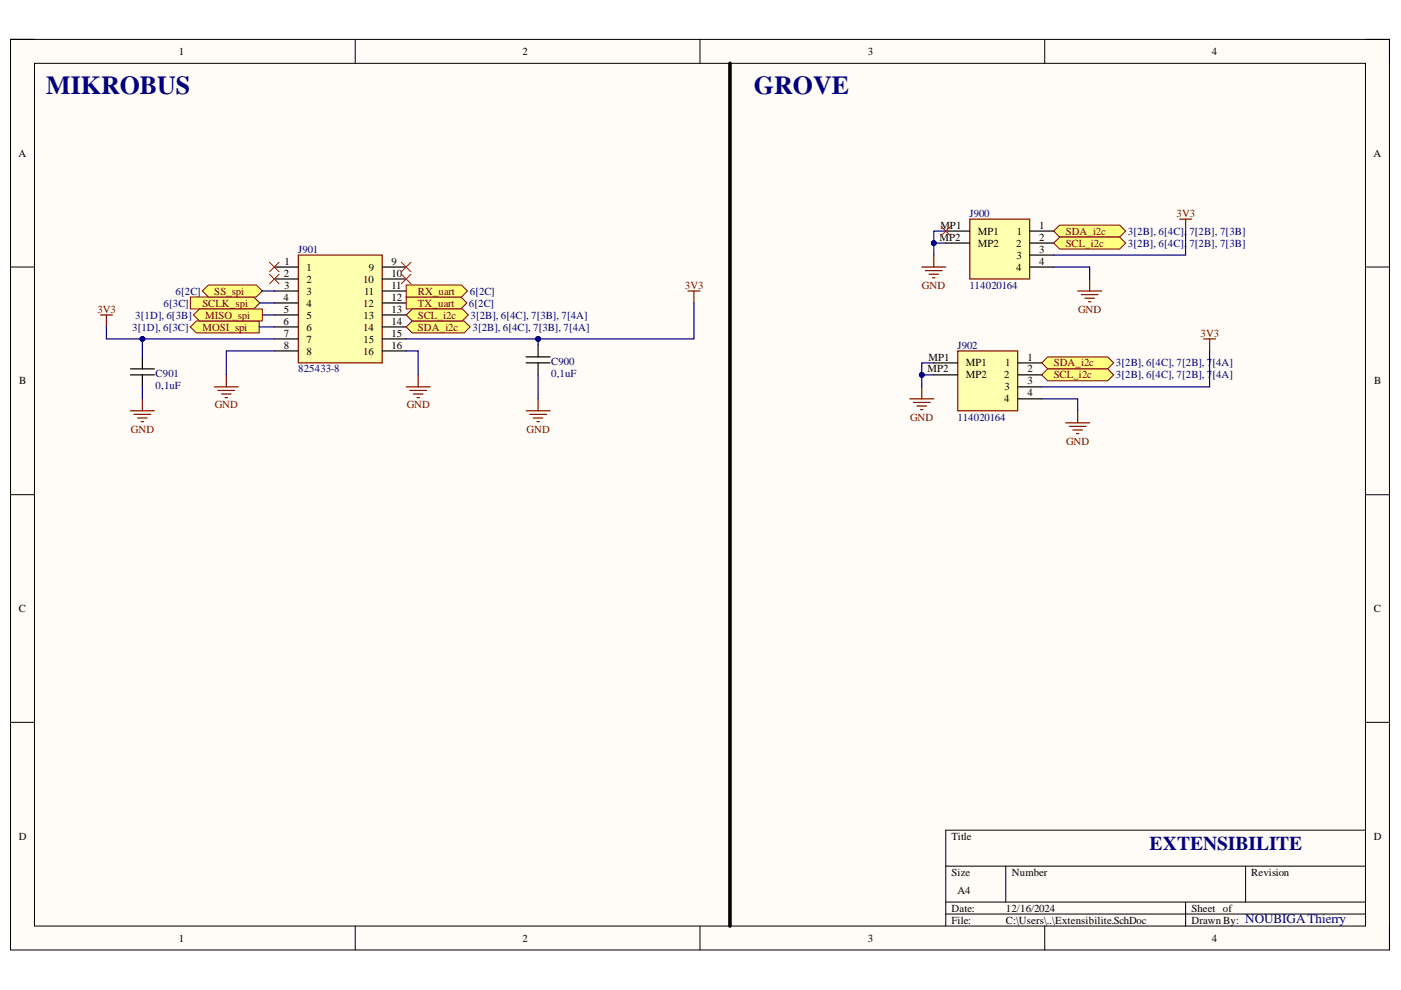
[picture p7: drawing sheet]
<svg xmlns="http://www.w3.org/2000/svg" width="297mm" height="210mm" viewBox="0 0 297 210" stroke-linecap="round" stroke-linejoin="round" font-family="sans-serif">
<path d="M2.2 8.4h292.4v193h-292.4z" fill-rule="evenodd" fill="#fffcf8"/>
<path d="M2.2 8.4h292.4v193h-292.4z" fill="none" stroke="#000" stroke-width=".21"/>
<path d="M7.3 13.4h282.2v182.9h-282.2z" fill-rule="evenodd" fill="#fffcf8"/>
<g fill="none" stroke="#000" stroke-width=".21">
<path d="M2.2 8.3h5.1M7.3 13.4h282.2v182.9h-282.2zM75.3 8.3v5.1M148.4 8.3v5.1M221.5 8.4v5M289.5 8.4h5.1v5M2.2 56.6h5.1M289.5 56.6h5.1M2.2 104.9h5.1M289.5 104.9h5.1M2.2 153.2h5.1M289.5 153.2h5.1"/>
<path d="M289.5 176h-89v20.3M75.3 196.3v5.1M148.4 196.3v5.1M200.5 183.6h89M200.5 191.3h89M200.5 193.8h89M213.2 183.6v7.7M221.5 196.3v5.1M251.4 191.3v5M264.1 183.6v7.7M294.6 196.3v5.1"/>
</g>
<path d="M63.2 54.1h17.8v22.8h-17.8z" fill-rule="evenodd" fill="#ffffb0"/>
<path d="M63.2 54.1h17.8v22.8h-17.8z" fill="none" stroke="#800000" stroke-width=".25"/>
<g fill="none" stroke="#000" stroke-width=".25">
<path d="M58.2 56.6h5M58.2 59.2h5M81 56.6h5.1M81 59.2h5.1M58.2 61.7h5M58.2 64.2h5M58.2 66.8h5M58.2 69.3h5M58.2 71.9h5M58.2 74.4h5M81 61.7h5.1M81 64.2h5.1"/>
<path d="M81 66.8h5.1M81 69.3h5.1M81 71.9h5.1M81 74.4h5.1"/>
</g>
<path d="M205.6 46.5h12.7v12.7h-12.7z" fill-rule="evenodd" fill="#ffffb0"/>
<path d="M205.6 46.5h12.7v12.7h-12.7z" fill="none" stroke="#800000" stroke-width=".25"/>
<path d="M200.5 49h5.1M200.5 51.5h5.1M218.3 49h5.1M218.3 51.5h5.1M218.3 54.1h5.1M218.3 56.6h5.1" fill="none" stroke="#000" stroke-width=".25"/>
<path d="M86.1 63h11.6l1.3 1.2-1.3 1.3h-11.6z" fill-rule="evenodd" fill="#ffff80"/>
<path d="M86.1 63h11.6l1.3 1.2-1.3 1.3h-11.6z" fill="none" stroke="#800000" stroke-width=".21"/>
<path d="M86.1 60.4h11.7l1.3 1.3-1.3 1.3h-11.7z" fill-rule="evenodd" fill="#ffff80"/>
<path d="M86.1 60.4h11.7l1.3 1.3-1.3 1.3h-11.7z" fill="none" stroke="#800000" stroke-width=".21"/>
<path d="M40.4 63h13.4l1.3 1.2-1.3 1.3h-13.4z" fill-rule="evenodd" fill="#ffff80"/>
<path d="M40.4 63h13.4l1.3 1.2-1.3 1.3h-13.4z" fill="none" stroke="#800000" stroke-width=".21"/>
<path d="M40.4 69.3l1.2-1.3h13.4v2.6h-13.4z" fill-rule="evenodd" fill="#ffff80"/>
<path d="M40.4 69.3l1.2-1.3h13.4v2.6h-13.4z" fill="none" stroke="#800000" stroke-width=".21"/>
<path d="M42.9 61.7l1.3-1.3h10.1l1.3 1.3-1.3 1.3h-10.1z" fill-rule="evenodd" fill="#ffff80"/>
<path d="M42.9 61.7l1.3-1.3h10.1l1.3 1.3-1.3 1.3h-10.1z" fill="none" stroke="#800000" stroke-width=".21"/>
<path d="M86.1 69.3l1.3-1.3h11l1.3 1.3-1.3 1.3h-11z" fill-rule="evenodd" fill="#ffff80"/>
<path d="M86.1 69.3l1.3-1.3h11l1.3 1.3-1.3 1.3h-11z" fill="none" stroke="#800000" stroke-width=".21"/>
<path d="M86.1 66.8l1.3-1.3h10.6l1.3 1.3-1.3 1.2h-10.6z" fill-rule="evenodd" fill="#ffff80"/>
<path d="M86.1 66.8l1.3-1.3h10.6l1.3 1.3-1.3 1.2h-10.6z" fill="none" stroke="#800000" stroke-width=".21"/>
<g fill="none" stroke="#800000" stroke-width=".25">
<path d="M231 59.2v2.5M250.1 46.5h2.5M251.4 46.5v2.5M21.3 66.8h2.5M22.6 66.8v2.5M228.5 61.7h5.1M229.3 62.5h3.5M230 63.2h2M230.8 64h.5M111.5 87.1h5.1M112.3 87.9h3.6M113.1 88.6h2"/>
<path d="M113.8 89.4h.5M114.1 84.6v2.5"/>
</g>
<path d="M223.4 49l1.3-1.3h12.7l1.3 1.3-1.3 1.3h-12.7z" fill-rule="evenodd" fill="#ffff80"/>
<path d="M223.4 49l1.3-1.3h12.7l1.3 1.3-1.3 1.3h-12.7z" fill="none" stroke="#800000" stroke-width=".21"/>
<path d="M223.4 51.5l1.3-1.2h12.7l1.3 1.2-1.3 1.3h-12.7z" fill-rule="evenodd" fill="#ffff80"/>
<path d="M223.4 51.5l1.3-1.2h12.7l1.3 1.2-1.3 1.3h-12.7z" fill="none" stroke="#800000" stroke-width=".21"/>
<path d="M48 79.5v2.5M88.7 79.5v2.5M145.9 61.7h2.5M147.1 61.7v2.5M45.4 82h5.1M46.2 82.8h3.6M47 83.5h2M47.7 84.3h.5M86.1 82h5.1M86.9 82.8h3.5M87.6 83.5h2.1M88.4 84.3h.5" fill="none" stroke="#800000" stroke-width=".25"/>
<path d="M203.1 74.4h12.7v12.7h-12.7z" fill-rule="evenodd" fill="#ffffb0"/>
<path d="M203.1 74.4h12.7v12.7h-12.7zM255.2 71.9h2.5M256.5 71.9v2.5M225.9 89.6h5.1M226.7 90.4h3.6M227.5 91.2h2M228.2 91.9h.5M228.5 87.1v2.5" fill="none" stroke="#800000" stroke-width=".25"/>
<path d="M198 76.9h5.1M198 79.5h5.1M215.8 76.9h5.1M215.8 79.5h5.1M215.8 82h5.1M215.8 84.6h5.1" fill="none" stroke="#000" stroke-width=".25"/>
<path d="M220.9 76.9l1.2-1.2h12.7l1.3 1.2-1.3 1.3h-12.7z" fill-rule="evenodd" fill="#ffff80"/>
<path d="M220.9 76.9l1.2-1.2h12.7l1.3 1.2-1.3 1.3h-12.7z" fill="none" stroke="#800000" stroke-width=".21"/>
<path d="M220.9 79.5l1.2-1.3h12.7l1.3 1.3-1.3 1.2h-12.7z" fill-rule="evenodd" fill="#ffff80"/>
<path d="M220.9 79.5l1.2-1.3h12.7l1.3 1.3-1.3 1.2h-12.7z" fill="none" stroke="#800000" stroke-width=".21"/>
<path d="M57.1 58.1l2.1 2.1M57.1 55.6l2.1 2M59.2 58.1l-2.1 2.1M59.2 55.6l-2.1 2M85.1 58.1l2 2.1M85.1 55.6l2 2M87.1 58.1l-2 2.1M87.1 55.6l-2 2M199.5 48l2 2M201.5 48l-2 2" fill="none" stroke="#f00" stroke-width=".21"/>
<path d="M27.7 78.2h5M27.7 79.5h5M30.2 75.7v2.5M30.2 79.5v2.5M111.5 75.7h5.1M111.5 76.9h5.1M114.1 73.1v2.6M114.1 76.9v2.6" fill="none" stroke="#000" stroke-width=".25"/>
<g fill="none" stroke="#800000" stroke-width=".25">
<path d="M195.4 56.6h5.1M196.2 57.4h3.6M197 58.1h2M197.7 58.9h.5M198 54.1v2.5M27.7 87.1h5M28.4 87.9h3.6M29.2 88.6h2M29.9 89.4h.5M30.2 84.6v2.5M192.9 84.6h5.1M193.7 85.3h3.5"/>
<path d="M194.4 86.1h2.1M195.2 86.8h.5M195.4 82v2.6"/>
</g>
<path d="M154.8 13.4v182.9" fill="none" stroke="#000" stroke-width=".76"/>
<path d="M223.4 56.6h7.6v2.6M251.4 49v5.1h-28M22.6 69.3v2.6h7.6v3.8M58.2 74.4h-10.2v5.1M86.1 74.4h2.6v5.1M256.5 74.4v7.6h-35.6M220.9 84.6h7.6v2.5" fill="none" stroke="#000080" stroke-width=".25"/>
<circle cx="30.2" cy="71.9" r=".51" fill="#000080"/>
<circle cx="30.2" cy="71.9" r=".51" fill="none" stroke="#000080" stroke-width=".21"/>
<path d="M114.1 79.5v5.1M147.1 64.2v7.7h-33v1.2M30.2 82v2.6" fill="none" stroke="#000080" stroke-width=".25"/>
<circle cx="114.1" cy="71.9" r=".51" fill="#000080"/>
<circle cx="114.1" cy="71.9" r=".51" fill="none" stroke="#000080" stroke-width=".21"/>
<path d="M86.1 71.9h28" fill="none" stroke="#000080" stroke-width=".25"/>
<circle cx="114.1" cy="71.9" r=".51" fill="#000080"/>
<circle cx="114.1" cy="71.9" r=".51" fill="none" stroke="#000080" stroke-width=".21"/>
<path d="M30.2 71.9h28" fill="none" stroke="#000080" stroke-width=".25"/>
<circle cx="30.2" cy="71.9" r=".51" fill="#000080"/>
<circle cx="30.2" cy="71.9" r=".51" fill="none" stroke="#000080" stroke-width=".21"/>
<path d="M198 76.9h-2.6v5.1" fill="none" stroke="#000080" stroke-width=".25"/>
<circle cx="195.4" cy="79.5" r=".51" fill="#000080"/>
<circle cx="195.4" cy="79.5" r=".51" fill="none" stroke="#000080" stroke-width=".21"/>
<path d="M195.4 79.5h2.6" fill="none" stroke="#000080" stroke-width=".25"/>
<circle cx="195.4" cy="79.5" r=".51" fill="#000080"/>
<circle cx="195.4" cy="79.5" r=".51" fill="none" stroke="#000080" stroke-width=".21"/>
<path d="M200.5 49h-2.5v5.1" fill="none" stroke="#000080" stroke-width=".25"/>
<circle cx="198" cy="51.5" r=".51" fill="#000080"/>
<circle cx="198" cy="51.5" r=".51" fill="none" stroke="#000080" stroke-width=".21"/>
<path d="M198 51.5h2.5" fill="none" stroke="#000080" stroke-width=".25"/>
<circle cx="198" cy="51.5" r=".51" fill="#000080"/>
<circle cx="198" cy="51.5" r=".51" fill="none" stroke="#000080" stroke-width=".21"/>
<path d="M55 69.3h3.2M55.1 64.2h3.1M55.6 61.7h2.6M55.6 66.8h2.6" fill="none" stroke="#000080" stroke-width=".25"/>
<path d="M41 66.8l1.3-1.3h13.3v2.5h-13.3z" fill-rule="evenodd" fill="#ffff80"/>
<path d="M41 66.8l1.3-1.3h13.3v2.5h-13.3z" fill="none" stroke="#800000" stroke-width=".21"/>
<g font-size="5.5" fill="#000080">
<text x="9.8" y="19.9">MIKROBUS</text>
<text x="159.9" y="19.9">GROVE</text>
</g>
<text font-size="4.1" fill="#000080" x="243.7" y="180.2">EXTENSIBILITE</text>
<text font-size="2.8" fill="#000080" x="264" y="195.8">NOUBIGAThierry</text>
<g font-size="2.3">
<text x="37.9" y="11.7">1</text>
<text x="110.8" y="11.7">2</text>
<text x="184" y="11.7">3</text>
<text x="256.9" y="11.7">4</text>
<text x="3.9" y="33.3">A</text>
<text x="291.2" y="33.3">A</text>
<text x="199.2" y="51.1">MP2</text>
<text x="199.4" y="48.5">MP1</text>
<text x="207.3" y="49.8">MP1</text>
<text x="207.3" y="52.3">MP2</text>
<text x="215.4" y="52.3">2</text>
<text x="215.6" y="49.8">1</text>
<text x="220.4" y="48.5">1</text>
<text x="220.4" y="51.1">2</text>
<text x="220.4" y="53.6">3</text>
<text x="60.2" y="58.7">2</text>
<text x="60.3" y="56.1">1</text>
<text x="65" y="57.4">1</text>
<text x="65" y="59.9">2</text>
<text x="77" y="59.9">10</text>
<text x="78.2" y="57.4">9</text>
<text x="83" y="58.7">10</text>
<text x="83" y="56.1">9</text>
<text x="215.4" y="57.4">4</text>
<text x="215.5" y="54.9">3</text>
<text x="220.4" y="56.1">4</text>
<text x="60.1" y="63.8">4</text>
<text x="60.3" y="61.2">3</text>
<text x="65" y="62.5">3</text>
<text x="65" y="65">4</text>
<text x="77" y="65">12</text>
<text x="77.2" y="62.5">11</text>
<text x="83" y="63.8">12</text>
<text x="83" y="61.2">11</text>
<text x="60.1" y="68.8">6</text>
<text x="60.2" y="66.3">5</text>
<text x="60.2" y="71.4">7</text>
<text x="65" y="67.6">5</text>
<text x="65" y="70.1">6</text>
<text x="77" y="70.1">14</text>
<text x="77.1" y="67.6">13</text>
<text x="83" y="71.4">15</text>
<text x="83" y="68.8">14</text>
<text x="83" y="66.3">13</text>
<text x="60.2" y="73.9">8</text>
<text x="65" y="72.6">7</text>
<text x="65" y="75.2">8</text>
<text x="77" y="75.2">16</text>
<text x="77.1" y="72.6">15</text>
<text x="83" y="73.9">16</text>
<text x="196.8" y="76.4">MP1</text>
<text x="204.8" y="77.7">MP1</text>
<text x="213.1" y="77.7">1</text>
<text x="217.8" y="76.4">1</text>
<text x="4.1" y="81.5">B</text>
<text x="196.7" y="79">MP2</text>
<text x="204.8" y="80.2">MP2</text>
<text x="212.9" y="80.2">2</text>
<text x="213" y="82.8">3</text>
<text x="217.8" y="79">2</text>
<text x="217.8" y="81.5">3</text>
<text x="291.4" y="81.5">B</text>
<text x="212.9" y="85.3">4</text>
<text x="217.8" y="84">4</text>
<text x="4" y="129.8">C</text>
<text x="291.3" y="129.8">C</text>
<text x="4" y="178.1">D</text>
<text x="201.7" y="178.1">Title</text>
<text x="291.3" y="178.1">D</text>
<text x="201.7" y="185.7">Size</text>
<text x="214.5" y="185.7">Number</text>
<text x="265.3" y="185.7">Revision</text>
<text x="203" y="189.5">A4</text>
<text x="201.7" y="193.3">Date:</text>
<text x="201.7" y="195.8">File:</text>
<text x="213.2" y="193.3">12/16/2024</text>
<text x="213.2" y="195.8">C:\Users\..\Extensibilite.SchDoc</text>
<text x="252.6" y="193.3">Sheet of</text>
<text x="252.6" y="195.8">Drawn By:</text>
<text x="37.9" y="199.6">1</text>
<text x="110.8" y="199.6">2</text>
<text x="184" y="199.6">3</text>
<text x="256.9" y="199.6">4</text>
</g>
<g font-size="2.3" fill="#000080">
<text x="205.5" y="46">J900</text>
<text x="63.2" y="53.6">J901</text>
<text x="239.1" y="49.8">3[2B], 6[4C],</text>
<text x="239.1" y="52.3">3[2B], 6[4C],</text>
<text x="252.2" y="49.8">7[2B], 7[3B]</text>
<text x="252.2" y="52.3">7[2B], 7[3B]</text>
<text x="34.7" y="65">6[3C]</text>
<text x="37.2" y="62.5">6[2C]</text>
<text x="99.4" y="65">6[2C]</text>
<text x="99.6" y="62.5">6[2C]</text>
<text x="205.5" y="61.2">114020164</text>
<text x="28" y="70.1">3[1D], 6[3C]</text>
<text x="28.7" y="67.6">3[1D], 6[3B]</text>
<text x="99.8" y="67.6">3[2B], 6[4C], 7[3B], 7[4A]</text>
<text x="100.2" y="70.1">3[2B], 6[4C], 7[3B], 7[4A]</text>
<text x="116.9" y="77.5">C900</text>
<text x="203" y="73.9">J902</text>
<text x="236.6" y="77.7">3[2B], 6[4C], 7[2B], 7</text>
<text x="257.1" y="77.7">[4A]</text>
<text x="33" y="80">C901</text>
<text x="33" y="82.5">0,1uF</text>
<text x="63.2" y="79">825433-8</text>
<text x="116.9" y="80">0,1uF</text>
<text x="236.6" y="80.2">3[2B], 6[4C], 7[2B], 7</text>
<text x="257.1" y="80.2">[4A]</text>
<text x="203" y="89.2">114020164</text>
</g>
<g font-size="2.3" fill="#800000">
<text x="249.5" y="46">3V3</text>
<text x="225.9" y="49.8">SDA_i2c</text>
<text x="225.9" y="52.3">SCL_i2c</text>
<text x="42.9" y="65">SCLK_spi</text>
<text x="45.4" y="62.5">SS_spi</text>
<text x="88.6" y="65">TX_uart</text>
<text x="88.6" y="62.5">RX_uart</text>
<text x="145.2" y="61.2">3V3</text>
<text x="195.5" y="61.2">GND</text>
<text x="20.6" y="66.3">3V3</text>
<text x="42.9" y="70.1">MOSI_spi</text>
<text x="43.5" y="67.6">MISO_spi</text>
<text x="88.6" y="70.1">SDA_i2c</text>
<text x="88.6" y="67.6">SCL_i2c</text>
<text x="228.6" y="66.3">GND</text>
<text x="254.5" y="71.4">3V3</text>
<text x="223.4" y="77.7">SDA_i2c</text>
<text x="223.4" y="80.2">SCL_i2c</text>
<text x="45.5" y="86.6">GND</text>
<text x="86.2" y="86.6">GND</text>
<text x="192.9" y="89.2">GND</text>
<text x="27.8" y="91.7">GND</text>
<text x="111.6" y="91.7">GND</text>
<text x="226" y="94.3">GND</text>
</g>
</svg>
